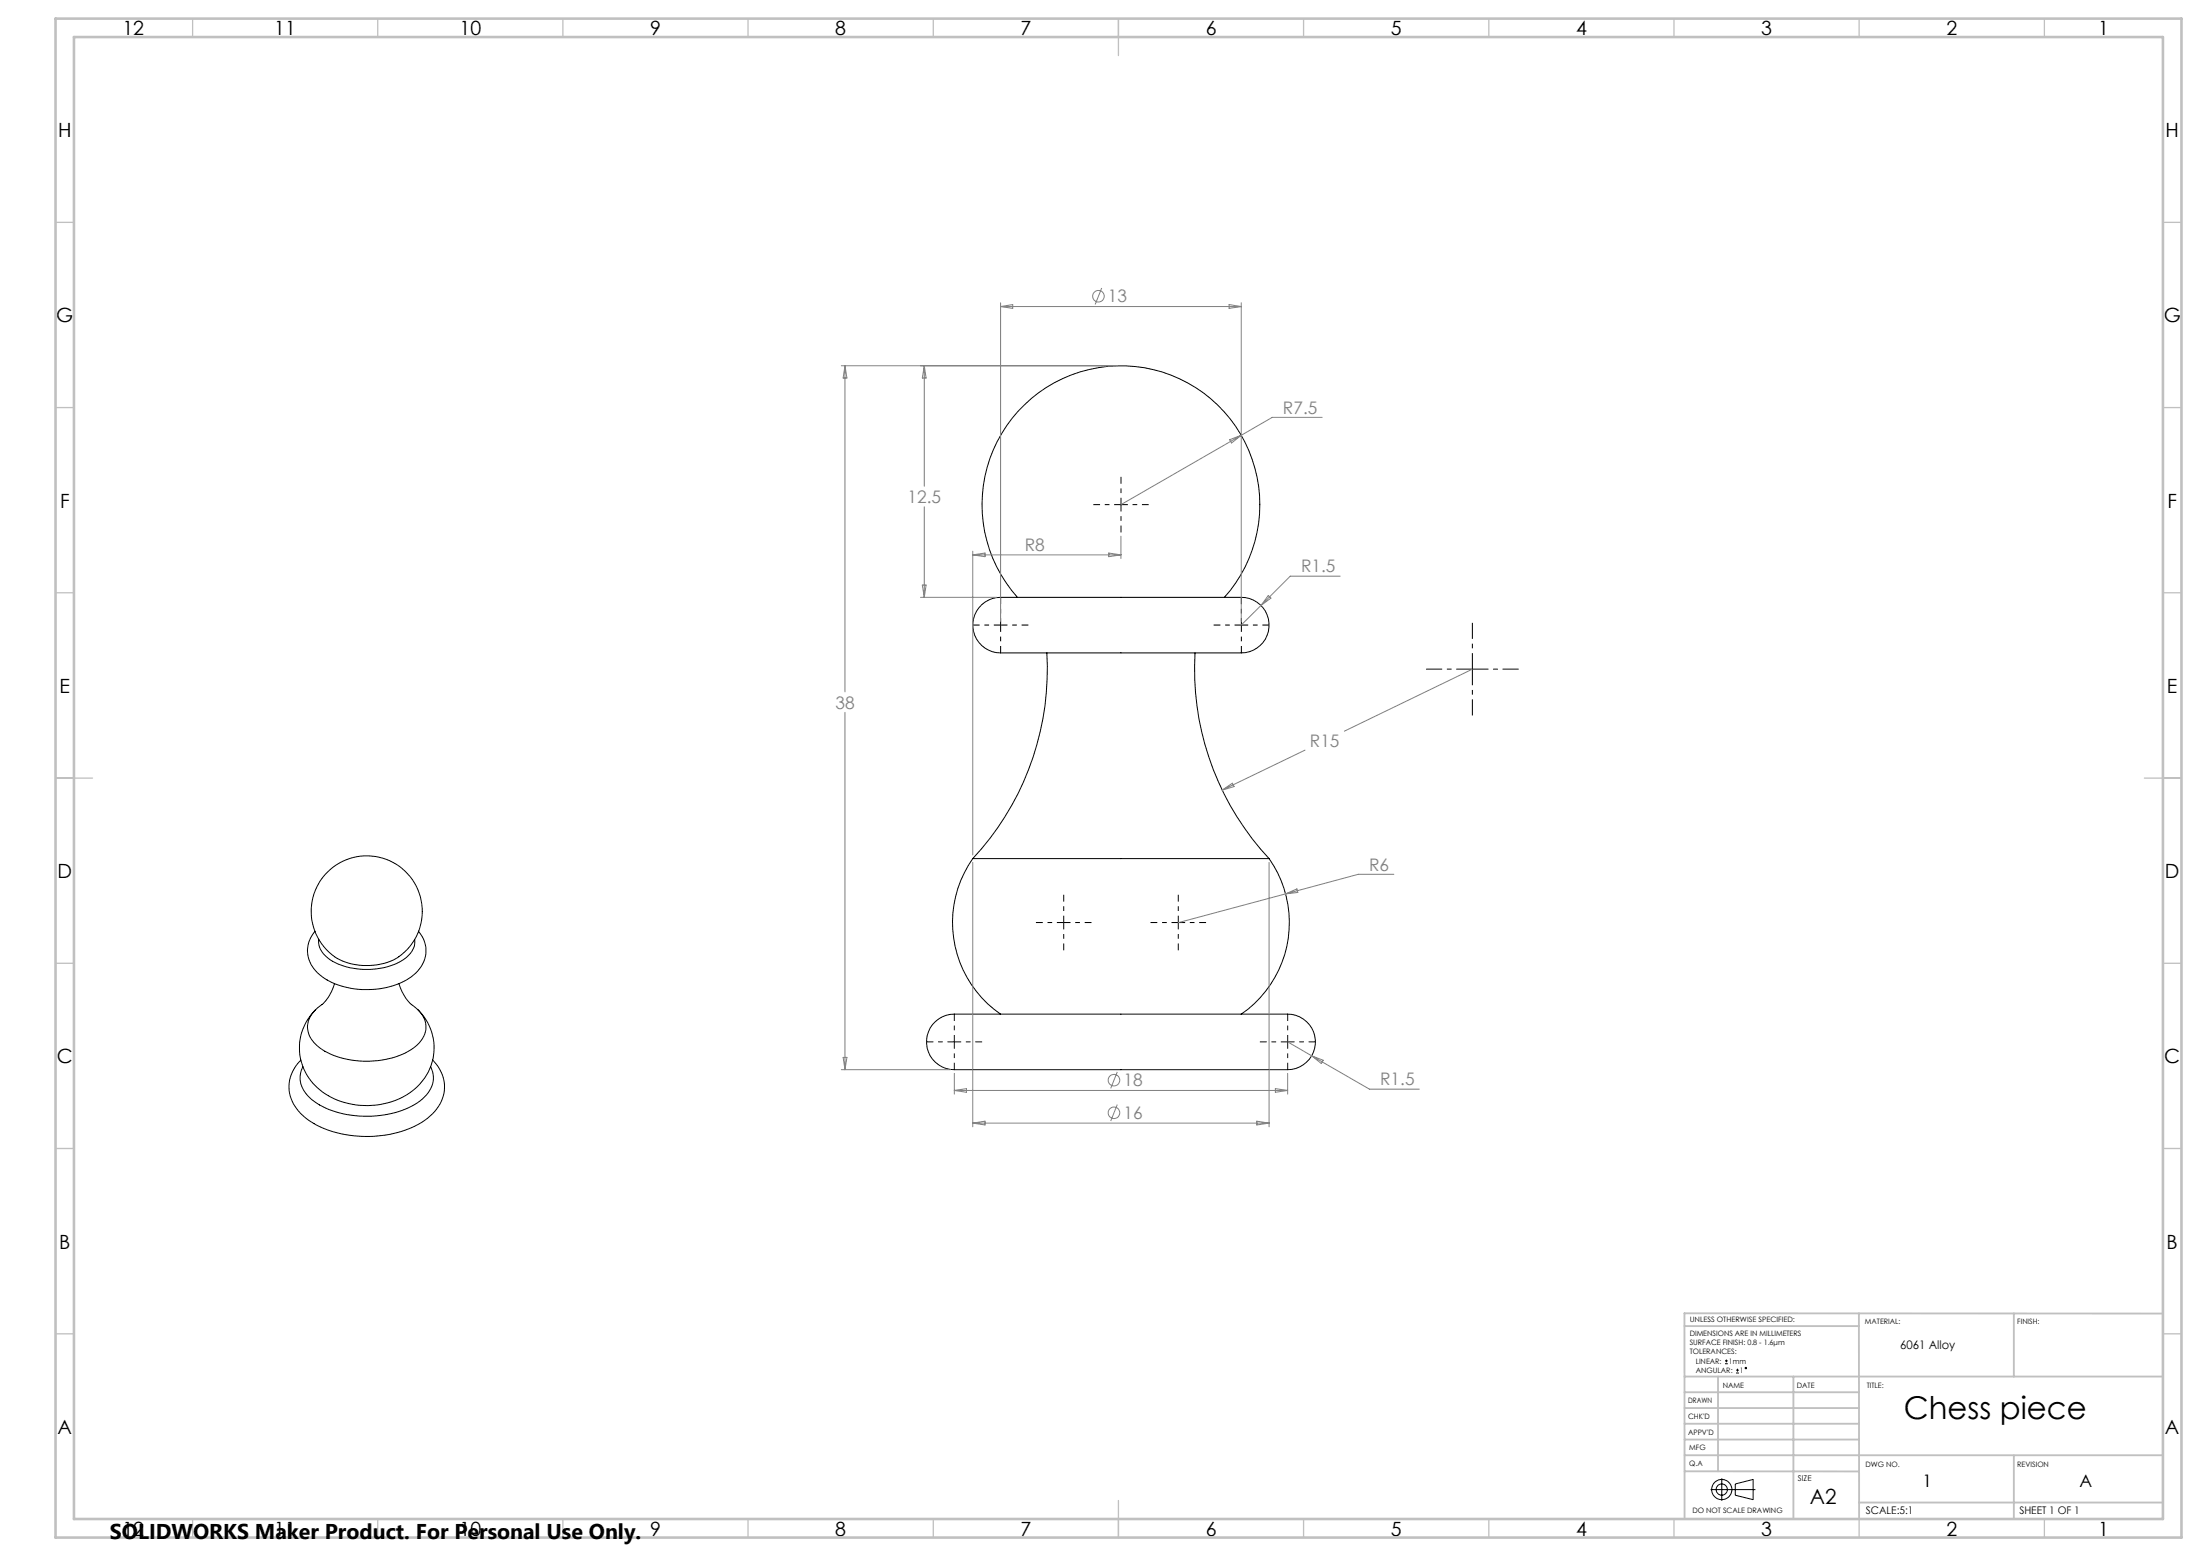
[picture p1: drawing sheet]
<svg xmlns="http://www.w3.org/2000/svg" width="594mm" height="420mm" viewBox="0 0 594 420" stroke-linecap="round" stroke-linejoin="round" font-family="sans-serif">
<g fill="none" stroke="#000" stroke-width=".27">
<path d="M265 163.2a8.2 8.2 0 0 1 6.5-2h61.6a11 11 0 0 1 6.3 1.3 7.6 7.6 0 0 1 2.7 9.1 7.6 7.6 0 0 1-8.3 4.6h-61.6a11 11 0 0 1-6.3-1.3 7.5 7.5 0 0 1-.9-11.7zM274.7 161.2a37.5 37.5 0 0 1 1.9-52 37.5 37.5 0 0 1 52.1 0 37.5 37.5 0 0 1 1.9 52M282.6 176.2a74.8 74.8 0 0 1-20 55.6M322.7 176.2a75.2 75.2 0 0 0 20 55.6M87.8 236.1a15 15 0 0 1 23.2 .8 15 15 0 0 1-5.6 22.6 16.8 16.8 0 0 1-15.8-1.8 15 15 0 0 1-1.8-21.6zM262.6 231.8a30.1 30.1 0 0 0 7.6 41.9M262.6 231.8h80.1M342.7 231.8a30 30 0 0 1-7.6 41.9M85.1 251.4a8.1 8.1 0 0 0 1.9 12.2 22.6 22.6 0 0 0 23.3 .6 8.4 8.4 0 0 0 3.9-11.1l-1.2-1.7M86.1 253.6a5.7 5.7 0 0 0 3.1 5.5 20 20 0 0 0 19.6 0 5.9 5.9 0 0 0 3.2-5.5M85.2 272.6l-.2 .2M90.3 265.5a11.2 11.2 0 0 1-4.7 6.7 6.2 6.2 0 0 0 .1 10.1 22.6 22.6 0 0 0 17.3 3.9 15.8 15.8 0 0 0 11.1-5.8 6.1 6.1 0 0 0-2.1-8.6l-.9-.7"/>
<path d="M107.7 265.5a12 12 0 0 0 3.4 5.7M112.9 272.6a14.6 14.6 0 0 1-4.2 23.6 20.9 20.9 0 0 1-23.6-3.2 14.3 14.3 0 0 1-.2-20.1M252.6 275.7a8 8 0 0 1 6.2-2h87a10.6 10.6 0 0 1 6.1 1.3 7.5 7.5 0 0 1 2.7 9 7.5 7.5 0 0 1-8.1 4.7h-87a10.7 10.7 0 0 1-6.1-1.3 7.5 7.5 0 0 1-.8-11.7zM81.8 287.9a6.9 6.9 0 0 0 2.4 8.9 26.4 26.4 0 0 0 21.4 3.8 15.7 15.7 0 0 0 10.7-6.8 6.3 6.3 0 0 0 0-5.9M116.8 286.1a9.8 9.8 0 0 1-.7 15.2 26.6 26.6 0 0 1-18.6 5.4 24.6 24.6 0 0 1-16.4-6.2 9.7 9.7 0 0 1 .1-14.3M465.8 368.1h.7M465.8 367.3h.7M466.1 367v.7M468.7 370.6h.8M468.7 369.8h.8M469.1 369.4v.8M464.9 399v6.1"/>
<path d="M461.9 402.1h12.1M468.5 400.6l4.9-1.3v5.5l-4.9-1.2z"/>
<circle cx="471.4" cy="369.3" r=".19"/>
<circle cx="464.9" cy="402.1" r="1.51"/>
<circle cx="464.9" cy="402.1" r="2.72"/>
</g>
<g fill="none" stroke="#808080" stroke-width=".27">
<path d="M297.5 77.7l-1.8 4.5M227.2 98.7h74.5M228.1 98.7v88M228.1 98.7l.6 3.3h-1.1zM249.6 98.7l.4 3.3h-1zM249.6 98.7v32.6M270.2 81.7v86M270.2 82.7h64.9M270.2 82.7l3.2-.5v1zM331.9 82.2l3.2 .5-3.2 .5zM335.1 81.7v86M332 118.7l3.1-1.2-2.6 2.1z"/>
<path d="M335.1 117.5l-32.5 18.7M357 112.7h-13.5l-8.4 4.8M249.6 136.8v24.4M249 157.9h1l-.4 3.3zM262.6 148.8v82M262.6 149.8h40M262.6 149.8l3.4-.5v1zM299.4 149.3l3.2 .5-3.2 .5zM302.6 144.7v6.1M361.8 155.5h-13.4l-7.9 7.9M248.5 161.2h20.7M340.5 163.4l-5.4 5.3"/>
<path d="M342.4 160.7l.7 .7-2.6 2zM228.1 192.3v96.4M397.5 180.6l-34.5 16.8M330 213.3l2.7-1.9 .5 .9zM352.4 202.5l-22.4 10.8M262.6 232.8v71.3M342.7 232.8v71.3M376.3 236h-9.6l-48.6 13M347.1 241.3l3.1-1.4 .2 1zM227.2 288.7h29.4M227.6 285.4h1.1l-.6 3.3zM257.7 289.7v5.6"/>
<path d="M257.7 294.3h90M257.7 294.3l3.2-.5v1zM301.7 289.3l-1.8 4.5M301.7 298.2l-1.8 4.4M344.3 293.8l3.4 .5-3.4 .5zM347.7 281.2l6.5 3.8M347.7 289.7v5.6M354.2 285l15.5 9h13.5M354.2 285l3.1 1.2-.5 .9zM262.6 303.2l3.4-.6v1.1zM262.6 303.2h80.1M339.3 302.6l3.4 .6-3.4 .5z"/>
<circle cx="296.6" cy="79.9" r="1.55"/>
<circle cx="300.8" cy="291.6" r="1.56"/>
<circle cx="300.8" cy="300.4" r="1.55"/>
</g>
<path d="M397.5 180.6v-12.5M397.5 180.6h-12.5M397.5 180.6v12.5M397.5 180.6h12.5" fill="none" stroke="#000" stroke-width=".27" stroke-dasharray="15.2 1.3 1.3 1.3" stroke-dashoffset="10.9" stroke-linecap="butt"/>
<g fill="none" stroke="#000" stroke-width=".27" stroke-dasharray="15.2 1.3 1.3 1.3" stroke-dashoffset="13.4" stroke-linecap="butt">
<path d="M302.7 136.2v-7.5M302.7 136.2h-7.5M302.7 136.2v7.5M302.7 136.2h7.5M270.2 168.7v-7.5M270.2 168.7h-7.5M270.2 168.7v7.5M270.2 168.7h7.5M335.2 168.7v-7.5M335.2 168.7h-7.5M335.2 168.7v7.5M335.2 168.7h7.5"/>
<path d="M287.2 249v-7.5M287.2 249h-7.5M287.2 249v7.5M287.2 249h7.5M318.1 249v-7.5M318.1 249h-7.5M318.1 249v7.5M318.1 249h7.5M257.7 281.2v-7.5M257.7 281.2h-7.5M257.7 281.2v7.5M257.7 281.2h7.5"/>
<path d="M347.7 281.2v-7.5M347.7 281.2h-7.5M347.7 281.2v7.5M347.7 281.2h7.5"/>
</g>
<g fill="none" stroke="#c0c0c0" stroke-width=".35">
<path d="M52 5v5M102 5v5M152 5v5M202 5v5M252 5v5M302 5v10M352 5v5M402 5v5M452 5v5M502 5v5M552 5v5M15 60h5"/>
<path d="M584 60h5M15 110h5M584 110h5M15 160h5M584 160h5M15 210h10M579 210h10M15 260h5M584 260h5M15 310h5M584 310h5M15 360h5"/>
<path d="M584 360h5M52 410v5M102 410v5M152 410v5M202 410v5M252 410v5M302 405v10M352 410v5M402 410v5M452 410v5M502 410v5M552 410v5"/>
</g>
<g fill="none" stroke="#c0c0c0" stroke-width=".5">
<path d="M454.8 357.9h47.1M501.9 354.5l.1 55.5M543.7 354.5v17.1M584 354.6l-129.2-.1v55.5M454.8 371.6h129.2M454.8 375.8h47.1M463.9 371.6v25.5M484.2 371.6v38.4M454.8 388.6h47.2M454.8 384.3h47.1M454.8 380.1h47.1M454.8 397.1l47.2 .1"/>
<path d="M454.8 392.8h129.2M543.7 392.9v16.9M502 405.6h82"/>
</g>
<path d="M15 5h574v410h-574zM20 10h564v400h-564z" fill="none" stroke="#c0c0c0" stroke-width=".7"/>
<text font-size="8.5" x="514.1" y="383.1">Chess piece</text>
<text font-size="5.8" x="29.7" y="415.3">SOLIDWORKS Maker Product. For Personal Use Only. 9</text>
<text font-size="5.6" x="488.7" y="406">A2</text>
<g font-size="5.3">
<text x="33.1" y="9.5">12</text>
<text x="74.1" y="9.5">11</text>
<text x="124.1" y="9.5">10</text>
<text x="175.5" y="9.5">9</text>
<text x="225.5" y="9.5">8</text>
<text x="275.5" y="9.5">7</text>
<text x="325.5" y="9.5">6</text>
<text x="375.5" y="9.5">5</text>
<text x="425.5" y="9.5">4</text>
<text x="475.5" y="9.5">3</text>
<text x="525.5" y="9.5">2</text>
<text x="566.5" y="9.5">1</text>
<text x="15.7" y="37">H</text>
<text x="584.7" y="37">H</text>
<text x="15.2" y="87">G</text>
<text x="584.2" y="87">G</text>
<text x="16.2" y="137">F</text>
<text x="585.2" y="137">F</text>
<text x="16.1" y="187">E</text>
<text x="585.1" y="187">E</text>
<text x="15.5" y="237">D</text>
<text x="584.5" y="237">D</text>
<text x="15.4" y="287">C</text>
<text x="584.4" y="287">C</text>
<text x="16" y="337">B</text>
<text x="585" y="337">B</text>
<text x="15.5" y="387">A</text>
<text x="584.5" y="387">A</text>
<text x="33.1" y="414.5">12</text>
<text x="74.1" y="414.5">11</text>
<text x="124.1" y="414.5">10</text>
<text x="225.5" y="414.5">8</text>
<text x="275.5" y="414.5">7</text>
<text x="325.5" y="414.5">6</text>
<text x="375.5" y="414.5">5</text>
<text x="425.5" y="414.5">4</text>
<text x="475.5" y="414.5">3</text>
<text x="525.5" y="414.5">2</text>
<text x="566.5" y="414.5">1</text>
</g>
<g font-size="4.7" fill="#808080">
<text x="299.2" y="81.6">13</text>
<text x="346.4" y="111.6">R7.5</text>
<text x="245" y="135.8">12.5</text>
<text x="276.7" y="148.7">R8</text>
<text x="351.3" y="154.5">R1.5</text>
<text x="225.6" y="191.3">38</text>
<text x="353.7" y="201.7">R15</text>
<text x="369.6" y="235">R6</text>
<text x="303.4" y="293.3">18</text>
<text x="372.6" y="293">R1.5</text>
<text x="303.4" y="302.1">16</text>
</g>
<g font-size="4.7">
<text x="519.1" y="401.5">1</text>
<text x="561.5" y="401.5">A</text>
</g>
<text font-size="3.2" x="513.1" y="364.2">6061 Alloy</text>
<g font-size="2.8">
<text x="503.8" y="408.5">SCALE:5:1</text>
<text x="545.2" y="408.5">SHEET 1 OF 1</text>
</g>
<text font-size="2.1" x="485.4" y="399.8">SIZE</text>
<g font-size="2">
<text x="456.2" y="356.9">UNLESS OTHERWISE SPECIFIED:</text>
<text x="503.5" y="357.3">MATERIAL:</text>
<text x="544.7" y="357.3">FINISH:</text>
<text x="456.2" y="360.6">DIMENSIONS ARE IN MILLIMETERS</text>
<text x="456.2" y="363.1">SURFACE FINISH: 0.8 - 1.6μm</text>
<text x="456.2" y="365.6">TOLERANCES:</text>
<text x="457.8" y="368.1">LINEAR:</text>
<text x="457.8" y="370.6">ANGULAR:</text>
<text x="466.8" y="368.1">1mm</text>
<text x="469.8" y="370.6">1</text>
<text x="465.2" y="374.7">NAME</text>
<text x="485.1" y="374.7">DATE</text>
<text x="504.1" y="374.7">TITLE:</text>
<text x="455.8" y="383.1">CHK'D</text>
<text x="455.8" y="378.7">DRAWN</text>
<text x="455.8" y="387.4">APPV'D</text>
<text x="456.1" y="395.7">Q.A</text>
<text x="456.1" y="391.5">MFG</text>
<text x="503.7" y="395.9">DWG NO.</text>
<text x="544.7" y="395.9">REVISION</text>
<text x="457" y="408.5">DO NOT SCALE DRAWING</text>
</g>
</svg>
